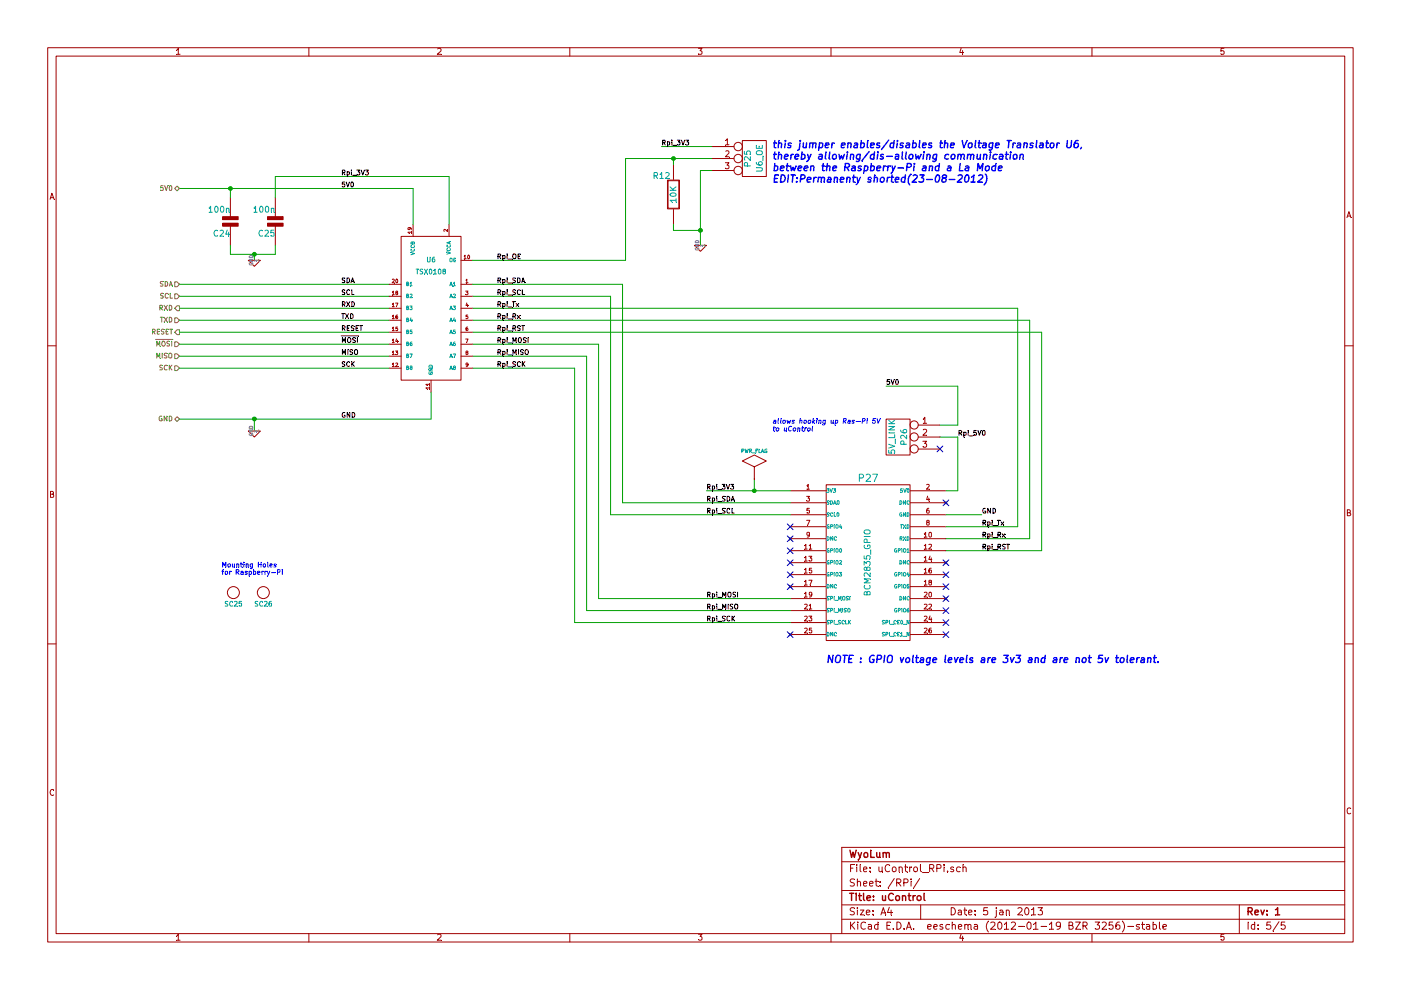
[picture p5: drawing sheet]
EESchema Schematic File Version 2  date 1/5/2013 12:14:51 PM
LIBS:uControl
LIBS:Conn-raspberry
LIBS:power
LIBS:uControl_v1-cache
EELAYER 25  0
EELAYER END
$Descr A4 11700 8267
encoding utf-8
Sheet 5 5
Title "uControl"
Date "5 jan 2013"
Rev "1"
Comp "WyoLum"
Comment1 ""
Comment2 ""
Comment3 ""
Comment4 ""
$EndDescr
$Comp
L BCM2835_GPIO P27
U 1 1
P 7250 4700
F 0 "P27" H 7250 5400 60  0000 C CNN
F 1 "BCM2835_GPIO" V 7250 4700 50  0000 C CNN
F 2 "Header_GPIO" V 7350 4700 50  0001 C CNN
F 4 "CONN HEADER FMAL 26PS .1\" DL TIN" H 7250 5500 60  0001 L CNN "Field4"
F 5 "Header, Female Socket" H 7250 5600 60  0001 L CNN "Field5"
F 6 "0.1\", 2 row" H 7250 5700 60  0001 L CNN "Field6"
F 7 "Sullins Connector Solutions" H 7250 5800 60  0001 L CNN "Field7"
F 8 "PPTC132LFBN-RC" H 7250 5900 60  0001 L CNN "Field8"
F 9 "Digikey" H 7250 6000 60  0001 L CNN "Field9"
F 10 "S7081-ND" H 7250 6100 60  0001 L CNN "Field10"
F 11 "http://www.digikey.com/product-detail/en/PPTC132LFBN-RC/S7081-ND/810219" H 7250 6200 60  0001 L CNN "Field11"
	1    7250 4700
	1    0    0    -1  
$EndComp
$Comp
L TSX0108 U6
U 1 1
P 3600 2575
F 0 "U6" H 3600 2975 40  0000 C CNN
F 1 "TSX0108" H 3600 2875 40  0000 C CNN
F 2 "TXS0108EPWR" H 3600 2975 40  0001 C CNN
F 4 "IC 8BIT NON-INV TRANSLTR 20TSSOP" H 3600 3075 60  0001 L CNN "Field4"
F 5 "Translator, Bidirectional, Open Drain" H 3600 3175 60  0001 L CNN "Field5"
F 6 "20-TSSOP (0.173\", 4.40mm Width)" H 3600 3275 60  0001 L CNN "Field6"
F 7 "Texas Instruments" H 3600 3375 60  0001 L CNN "Field7"
F 8 "TXS0108EPWR" H 3600 3475 60  0001 L CNN "Field8"
F 9 "Digikey" H 3600 3575 60  0001 L CNN "Field9"
F 10 "296-23011-1-ND" H 3600 3675 60  0001 L CNN "Field10"
F 11 "http://www.digikey.com/product-detail/en/TXS0108EPWR/296-23011-1-ND/1775304" H 3600 3775 60  0001 L CNN "Field11"
	1    3600 2575
	-1   0    0    -1  
$EndComp
$Comp
L R_10K R12
U 1 1
P 5625 1625
F 0 "R12" H 5525 1775 50  0000 C CNN
F 1 "10K" V 5630 1625 50  0000 C CNN
F 2 "rc03_vert" V 5730 1625 50  0001 C CNN
F 4 "RES 10K OHM 1/8W 5% CF AXIAL" H 5625 1725 60  0001 L CNN "Field4"
F 5 "0.125W, 1/8W" H 5625 1825 60  0001 L CNN "Field5"
F 6 "Axial" H 5625 1925 60  0001 L CNN "Field6"
F 7 "Stackpole Electronics Inc" H 5625 2025 60  0001 L CNN "Field7"
F 8 "CF18JT10K0" H 5625 2125 60  0001 L CNN "Field8"
F 9 "Digikey" H 5625 2225 60  0001 L CNN "Field9"
F 10 "CF18JT10K0CT-ND" H 5625 2325 60  0001 L CNN "Field10"
F 11 "http://www.digikey.com/product-detail/en/CF18JT10K0/CF18JT10K0CT-ND/2022766?cur=USD" H 5625 2425 60  0001 L CNN "Field11"
	1    5625 1625
	1    0    0    -1  
$EndComp
$Comp
L C C25
U 1 1
P 2300 1850
F 0 "C25" H 2300 1950 50  0000 L CNN
F 1 "100n" H 2300 1750 50  0000 L CNN
F 2 "C2" H 2300 1850 50  0001 C CNN
F 4 "CAP FILM 0.1UF 63VDC RADIAL" H 2300 2050 60  0001 L CNN "Field4"
F 5 "100nF, 63V" H 2300 2150 60  0001 L CNN "Field5"
F 6 "R82" H 2300 2250 60  0001 L CNN "Field6"
F 7 "Kemet" H 2300 2350 60  0001 L CNN "Field7"
F 8 "R82DC3100AA50J" H 2300 2450 60  0001 L CNN "Field8"
F 9 "Digikey" H 2300 2550 60  0001 L CNN "Field9"
F 10 "399-5863-ND" H 2300 2650 60  0001 L CNN "Field10"
F 11 "http://www.digikey.com/product-detail/en/R82DC3100AA50J/399-5863-ND/2571298?cur=USD" H 2300 2750 60  0001 L CNN "Field11"
	1    2300 1850
	-1   0    0    1   
$EndComp
$Comp
L C C24
U 1 1
P 1925 1850
F 0 "C24" H 1925 1950 50  0000 L CNN
F 1 "100n" H 1925 1750 50  0000 L CNN
F 2 "C2" H 1925 1850 50  0001 C CNN
F 4 "CAP FILM 0.1UF 63VDC RADIAL" H 1925 2050 60  0001 L CNN "Field4"
F 5 "100nF, 63V" H 1925 2150 60  0001 L CNN "Field5"
F 6 "R82" H 1925 2250 60  0001 L CNN "Field6"
F 7 "Kemet" H 1925 2350 60  0001 L CNN "Field7"
F 8 "R82DC3100AA50J" H 1925 2450 60  0001 L CNN "Field8"
F 9 "Digikey" H 1925 2550 60  0001 L CNN "Field9"
F 10 "399-5863-ND" H 1925 2650 60  0001 L CNN "Field10"
F 11 "http://www.digikey.com/product-detail/en/R82DC3100AA50J/399-5863-ND/2571298?cur=USD" H 1925 2750 60  0001 L CNN "Field11"
	1    1925 1850
	-1   0    0    1   
$EndComp
Connection ~ 6300 4100
Wire Wire Line
	6300 4000 6300 4100
Wire Wire Line
	7400 3225 8000 3225
Wire Wire Line
	8000 3225 8000 3550
Wire Wire Line
	8000 3550 7850 3550
Connection ~ 5625 1325
Connection ~ 5850 1925
Wire Wire Line
	5850 1925 5625 1925
Wire Wire Line
	5625 1925 5625 1875
Connection ~ 2125 3500
Wire Wire Line
	2125 3600 2125 3500
Wire Wire Line
	2300 2050 2300 2125
Wire Wire Line
	2300 2125 1925 2125
Wire Wire Line
	1925 2125 1925 2050
Connection ~ 1925 1575
Wire Wire Line
	1925 1650 1925 1575
Wire Wire Line
	3750 1475 2300 1475
Wire Wire Line
	7900 4600 8700 4600
Wire Wire Line
	3250 2375 1500 2375
Wire Wire Line
	3450 1875 3450 1575
Wire Wire Line
	1500 3075 3250 3075
Wire Wire Line
	1500 2875 3250 2875
Wire Wire Line
	1500 2675 3250 2675
Wire Wire Line
	3950 3075 4800 3075
Wire Wire Line
	4800 3075 4800 5200
Wire Wire Line
	4800 5200 6600 5200
Wire Wire Line
	3950 2875 5000 2875
Wire Wire Line
	5000 2875 5000 5000
Wire Wire Line
	5000 5000 6600 5000
Wire Wire Line
	3950 2675 8600 2675
Wire Wire Line
	8600 2675 8600 4500
Wire Wire Line
	8600 4500 7900 4500
Wire Wire Line
	3950 2475 5100 2475
Wire Wire Line
	5100 2475 5100 4300
Wire Wire Line
	5100 4300 6600 4300
Wire Wire Line
	8200 4300 7900 4300
Wire Wire Line
	3950 2375 5200 2375
Wire Wire Line
	5200 2375 5200 4200
Wire Wire Line
	5200 4200 6600 4200
Wire Wire Line
	7900 4400 8500 4400
Wire Wire Line
	8500 4400 8500 2575
Wire Wire Line
	8500 2575 3950 2575
Wire Wire Line
	8700 4600 8700 2775
Wire Wire Line
	8700 2775 3950 2775
Wire Wire Line
	3950 2975 4900 2975
Wire Wire Line
	4900 2975 4900 5100
Wire Wire Line
	4900 5100 6600 5100
Wire Wire Line
	3250 2575 1500 2575
Wire Wire Line
	3250 2775 1500 2775
Wire Wire Line
	3250 2975 1500 2975
Wire Wire Line
	1500 3500 3600 3500
Wire Wire Line
	3600 3500 3600 3275
Wire Wire Line
	3750 1475 3750 1875
Wire Wire Line
	3250 2475 1500 2475
Wire Wire Line
	3450 1575 1500 1575
Wire Wire Line
	2300 1475 2300 1650
Wire Wire Line
	2125 2175 2125 2125
Connection ~ 2125 2125
Wire Wire Line
	5900 4100 6600 4100
Wire Wire Line
	5950 1425 5850 1425
Wire Wire Line
	5850 1425 5850 2050
Wire Wire Line
	5950 1325 5225 1325
Wire Wire Line
	5225 1325 5225 2175
Wire Wire Line
	5225 2175 3950 2175
Wire Wire Line
	7900 4100 8000 4100
Wire Wire Line
	8000 4100 8000 3650
Wire Wire Line
	8000 3650 7850 3650
Wire Wire Line
	5625 1375 5625 1325
Wire Wire Line
	5950 1225 5525 1225
$Comp
L PWR_FLAG #FLG024
U 1 1
P 6300 4000
F 0 "#FLG024" H 6300 4270 30  0001 C CNN
F 1 "PWR_FLAG" H 6300 4230 30  0000 C CNN
	1    6300 4000
	1    0    0    -1  
$EndComp
Text Label 5525 1225 0    40   ~ 0
Rpi_3V3
Text Notes 1850 4750 0    40   ~ 0
Mounting Holes\nfor Raspberry-Pi
$Comp
L SCREW SC26
U 1 1
P 2200 4950
F 0 "SC26" H 2200 4850 40  0000 C CNN
F 1 "SCREW" H 2200 5050 40  0001 C CNN
F 2 "vite_3mm" H 2200 5150 40  0001 C CNN
	1    2200 4950
	1    0    0    -1  
$EndComp
$Comp
L SCREW SC25
U 1 1
P 1950 4950
F 0 "SC25" H 1950 4850 40  0000 C CNN
F 1 "SCREW" H 1950 5050 40  0001 C CNN
F 2 "vite_3mm" H 1950 5150 40  0001 C CNN
	1    1950 4950
	1    0    0    -1  
$EndComp
NoConn ~ 7850 3750
$Comp
L CONN_3 P26
U 1 1
P 7500 3650
F 0 "P26" V 7450 3650 50  0000 C CNN
F 1 "5V_LINK" V 7550 3650 50  0000 C CNN
F 2 "Header_U6OE" H 7350 3850 50  0001 C CNN
	1    7500 3650
	-1   0    0    -1  
$EndComp
Text Label 8000 3650 0    40   ~ 0
Rpi_5V0
Text Notes 6450 3550 0    40   Italic 8
allows hooking up Ras-Pi 5V \nto uControl
Text Label 7400 3225 0    40   ~ 0
5V0
Text Notes 6450 1250 0    60   Italic 12
this jumper enables/disables the Voltage Translator U6, \nthereby allowing/dis-allowing communication \nbetween the Raspberry-Pi and a La Mode\nEDIT:Permanenty shorted(23-08-2012)
Text Label 4150 2175 0    40   ~ 0
Rpi_OE
$Comp
L GND #PWR025
U 1 1
P 5850 2050
F 0 "#PWR025" H 5850 2050 30  0001 C CNN
F 1 "GND" H 5850 1980 30  0001 C CNN
	1    5850 2050
	1    0    0    -1  
$EndComp
$Comp
L CONN_3 P25
U 1 1
P 6300 1325
F 0 "P25" V 6250 1325 50  0000 C CNN
F 1 "U6_OE" V 6350 1325 50  0000 C CNN
F 2 "pin_strip_3-90" H 6300 1275 60  0001 C CNN
	1    6300 1325
	1    0    0    -1  
$EndComp
Text Label 5900 4100 0    40   ~ 0
Rpi_3V3
$Comp
L GND #PWR026
U 1 1
P 2125 2175
F 0 "#PWR026" H 2125 2175 30  0001 C CNN
F 1 "GND" H 2125 2105 30  0001 C CNN
	1    2125 2175
	1    0    0    -1  
$EndComp
$Comp
L GND #PWR027
U 1 1
P 2125 3600
F 0 "#PWR027" H 2125 3600 30  0001 C CNN
F 1 "GND" H 2125 3530 30  0001 C CNN
	1    2125 3600
	1    0    0    -1  
$EndComp
Text Label 4150 3075 0    40   ~ 0
Rpi_SCK
Text Label 4150 2975 0    40   ~ 0
Rpi_MISO
Text Label 4150 2875 0    40   ~ 0
Rpi_MOSI
Text Label 4150 2775 0    40   ~ 0
Rpi_RST
Text Label 4150 2675 0    40   ~ 0
Rpi_Rx
Text Label 4150 2575 0    40   ~ 0
Rpi_Tx
Text Label 4150 2475 0    40   ~ 0
Rpi_SCL
Text Label 4150 2375 0    40   ~ 0
Rpi_SDA
Text Label 2850 1475 0    40   ~ 0
Rpi_3V3
Text Label 2850 1575 0    40   ~ 0
5V0
Text Label 2850 3075 0    40   ~ 0
SCK
Text HLabel 1500 3075 0    40   Input ~ 0
SCK
Text HLabel 1500 2975 0    40   Input ~ 0
MISO
Text Label 2850 2975 0    40   ~ 0
MISO
Text Label 2850 2875 0    40   ~ 0
~MOSI
Text HLabel 1500 2875 0    40   Input ~ 0
~MOSI
Text HLabel 1500 2775 0    40   Output ~ 0
RESET
Text Label 2850 2775 0    40   ~ 0
RESET
Text HLabel 1500 1575 0    40   BiDi ~ 0
5V0
Text Label 5900 5200 0    40   ~ 0
Rpi_SCK
Text Label 5900 5100 0    40   ~ 0
Rpi_MISO
Text Label 5900 5000 0    40   ~ 0
Rpi_MOSI
Text Label 8200 4600 0    40   ~ 0
Rpi_RST
Text Label 2850 2675 0    40   ~ 0
TXD
Text Label 2850 2575 0    40   ~ 0
RXD
Text Label 2850 3500 0    40   ~ 0
GND
Text HLabel 1500 3500 0    40   BiDi ~ 0
GND
Text HLabel 1500 2675 0    40   Input ~ 0
TXD
Text HLabel 1500 2575 0    40   Output ~ 0
RXD
NoConn ~ 7900 4800
NoConn ~ 7900 4900
NoConn ~ 7900 5100
NoConn ~ 7900 5300
NoConn ~ 7900 5200
NoConn ~ 6600 4800
NoConn ~ 6600 4700
NoConn ~ 6600 4600
NoConn ~ 6600 4400
Text Label 8200 4300 0    40   ~ 0
GND
Text Label 8200 4500 0    40   ~ 0
Rpi_Rx
Text Label 8200 4400 0    40   ~ 0
Rpi_Tx
Text HLabel 1500 2475 0    40   Input ~ 0
SCL
Text HLabel 1500 2375 0    40   Input ~ 0
SDA
Text Label 2850 2475 0    40   ~ 0
SCL
Text Label 2850 2375 0    40   ~ 0
SDA
Text Label 5900 4300 0    40   ~ 0
Rpi_SCL
Text Label 5900 4200 0    40   ~ 0
Rpi_SDA
Text Notes 6900 5550 0    60   Italic 12
NOTE : GPIO voltage levels are 3v3 and are not 5v tolerant.
NoConn ~ 7900 4200
NoConn ~ 7900 4700
NoConn ~ 7900 5000
NoConn ~ 6600 5300
NoConn ~ 6600 4900
NoConn ~ 6600 4500
$EndSCHEMATC
